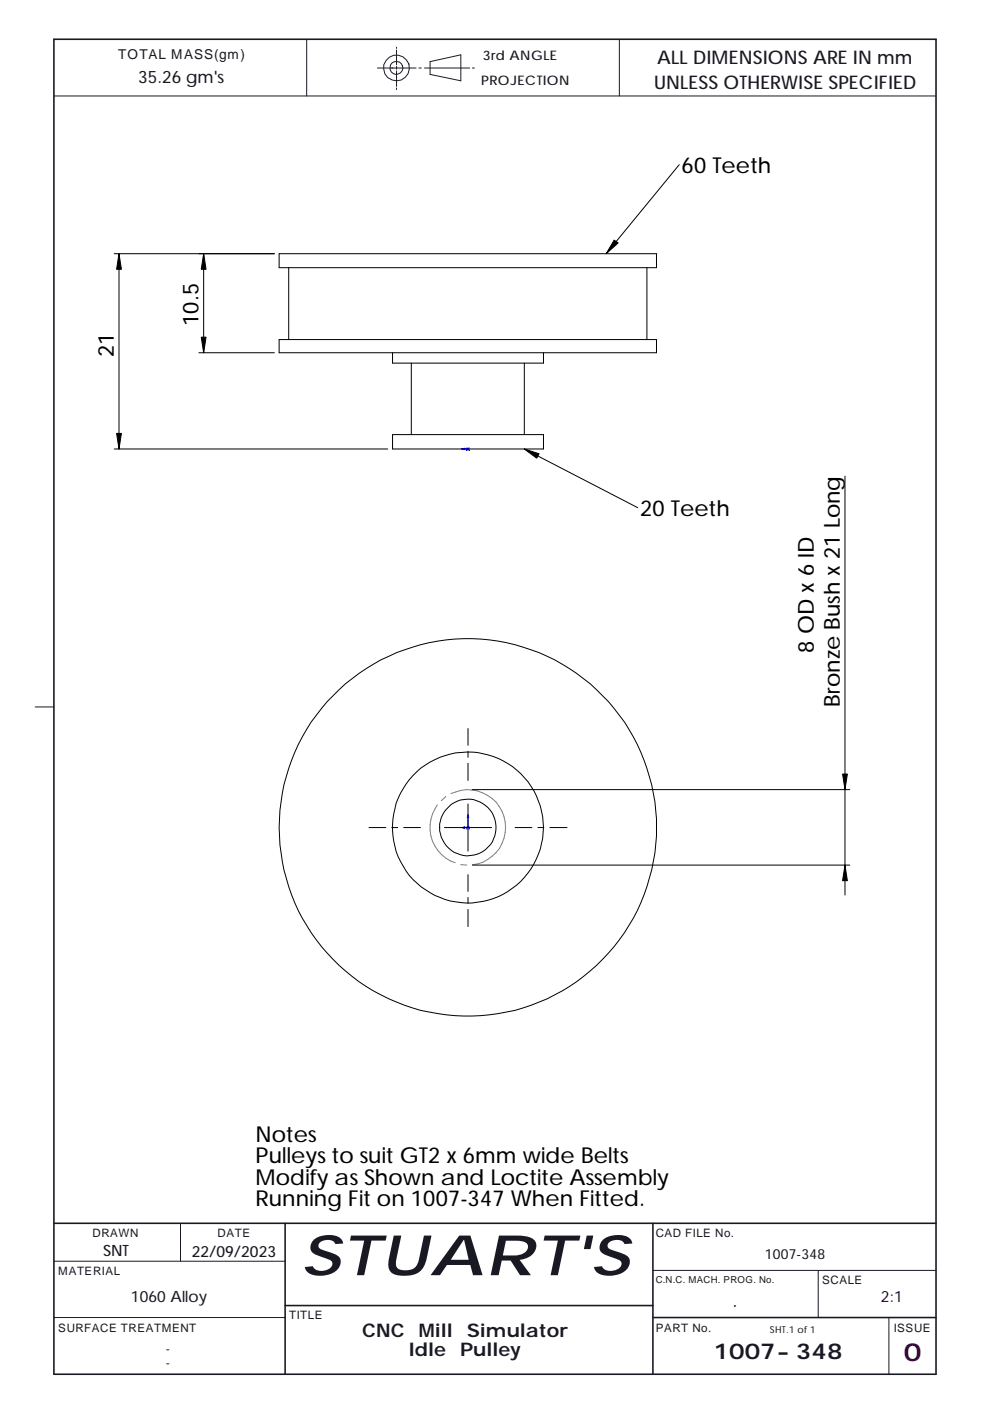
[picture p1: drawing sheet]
<svg xmlns="http://www.w3.org/2000/svg" width="210mm" height="297mm" viewBox="0 0 210 297" stroke-linecap="round" stroke-linejoin="round" font-family="sans-serif">
<g fill="none" stroke="#191924" stroke-width=".21">
<path d="M65 8.3v12M80 14.4h8.2M84.1 10v.3M84.1 10.6v3.1M84.1 14.1v.6M84.1 15v3.3M84.1 18.7v.3M88.8 14.4h.5M90 14.4h9.6M91.2 13.1l6.5-1.5v5.5l-6.5-1.3zM100.2 14.4h.4M131.3 8.3v12"/>
<path d="M11.4 20.3h187.1M7.5 149.9h3.9M38.3 259.4v8M11.4 279.3h49.1M11.4 267.4h49.1M138.4 269.4h60.1M173.5 269.4v9.9M188.5 279.3v12.1"/>
<circle cx="84" cy="14.4" r="1.38"/>
<circle cx="84.1" cy="14.4" r="2.73"/>
</g>
<path d="M11.4 8.3h187.1v283.1h-187.1zM11.4 259.4h187.1M60.5 259.4v32M138.4 259.4v32M60.5 276.8h77.9M138.4 279.3h60.1" fill="none" stroke="#191924" stroke-width=".34"/>
<g fill="none" stroke="#000" stroke-width=".21">
<path d="M144 34.9l-15.5 18.9M24.2 53.8h34M25.2 53.8v41.4M43.2 53.8v21M59.2 53.8h80v3h-80zM61.2 56.8v15.2M137.2 56.8v15.2M42.2 74.8h16M59.2 72h80v2.8h-80zM83.2 74.8v2.2h32v-2.2M87.2 77v15.1M111.2 77v15.1"/>
<path d="M24.2 95.2h58M83.2 92.1h32v3.1h-32zM111.2 95.2l24 12.4M179.2 101v88.8M99.2 154.5v3.5M99.2 159.3v1.3M78.2 175.5h3.6M83.1 175.5h1.2M85.6 175.5h3.6M94.2 175.5h10M99.2 161.8v3.7M99.2 170.5v10"/>
<path d="M100.2 167.4h80M109.2 175.5h3.6M114 175.5h1.3M116.6 175.5h3.6M99.2 185.4v3.6M99.2 190.3v1.2M99.2 192.8v3.7M100.2 183.4h80"/>
<circle cx="99.2" cy="175.5" r="40"/>
<circle cx="99.2" cy="175.4" r="6"/>
<circle cx="99.2" cy="175.4" r="16"/>
</g>
<path d="M92.7 170.6a8 8 0 0 0 3.8 12.3M94.5 168.9l-.9 .8M95.6 168.3a8 8 0 0 1 11.2 4.8 8 8 0 0 1-6.6 10.2M97.7 183.2l1.3 .2" fill="none" stroke="#808080" stroke-width=".21"/>
<g fill="#00f" stroke="#00f" stroke-width=".21">
<path d="M97.9 175.5l.7-.2v.3z" fill-rule="evenodd"/>
<path d="M99.2 172.7l.2 .7h-.3z" fill-rule="evenodd"/>
<path d="M97.9 95.2l.7-.2v.4z" fill-rule="evenodd"/>
</g>
<path d="M97.9 95.2h1.7M99 94.9l.6 .6M99.2 94.9v.6M99.5 94.9l-.6 .6M97.9 175.5h1.7M99 175.2l.6 .6M99.2 172.7v3.1M99.5 175.2l-.6 .6" fill="none" stroke="#00f" stroke-width=".21"/>
<g fill="#000" stroke="#000" stroke-width=".21">
<path d="M25.2 53.8l.5 3.3h-1z" fill-rule="evenodd"/>
<path d="M43.2 53.8l.5 3.3h-1z" fill-rule="evenodd"/>
<path d="M130.2 50.9l.9 .6-2.6 2.3z" fill-rule="evenodd"/>
<path d="M42.7 71.5h1l-.5 3.3z" fill-rule="evenodd"/>
<path d="M24.7 91.9h1l-.5 3.3z" fill-rule="evenodd"/>
<path d="M111.2 95.2l3.1 1-.5 .9z" fill-rule="evenodd"/>
<path d="M178.6 164.1h1.1l-.5 3.3z" fill-rule="evenodd"/>
<path d="M179.2 183.4l.5 3.3h-1.1z" fill-rule="evenodd"/>
</g>
<text font-size="11.9" fill="#191924" x="63.7" y="270.4">STUART'S</text>
<text font-size="5.3" fill="#400040" x="191.6" y="288.7">0</text>
<g font-size="4.7">
<text x="144.5" y="36.7">60 Teeth</text>
<text x="42.1" y="69.1" transform="rotate(-90 42.1 69.1)">10.5</text>
<text x="24.1" y="75.7" transform="rotate(-90 24.1 75.7)">21</text>
<text x="135.7" y="109.3">20 Teeth</text>
<text x="172.6" y="138.4" transform="rotate(-90 172.6 138.4)">8 OD x 6 ID</text>
<text x="178.1" y="149.9" transform="rotate(-90 178.1 149.9)">Bronze Bush x 21 Long</text>
<text x="54.2" y="242.1">Notes</text>
<text x="54.2" y="246.6">Pulleysto suit GT2 x 6mm wide Belts</text>
<text x="54.2" y="251.1">Modify asShown and Loctite Assembly</text>
<text x="54.2" y="255.6">Running Fit on 1007-347 When Fitted.</text>
</g>
<text font-size="4.7" fill="#191924" x="151.3" y="288.1">1007-348</text>
<g font-size="4" fill="#191924">
<text x="139.4" y="13.6">ALL DIMENSIONS ARE IN mm</text>
<text x="138.7" y="18.8">UNLESS OTHERWISE SPECIFIED</text>
<text x="155.3" y="277.1">.</text>
<text x="76.8" y="283.5">CNC</text>
<text x="86.7" y="287.5">Idle</text>
<text x="88.8" y="283.5">Mill</text>
<text x="97.5" y="287.5">Pulley</text>
<text x="99" y="283.5">Simulator</text>
</g>
<text font-size="3.6" fill="#191924" x="29.3" y="17.6">35.26 gm's</text>
<g font-size="3.3" fill="#191924">
<text x="21.8" y="266.4">SNT</text>
<text x="40.6" y="266.5">22/09/2023</text>
<text x="27.8" y="276">1060 Alloy</text>
</g>
<text font-size="3.3" fill="#400040" x="186.8" y="276">2:1</text>
<text font-size="3" fill="#191924" x="162.1" y="266.9">1007-348</text>
<text font-size="2.9" fill="#191924" x="25.1" y="12.6">TOTAL MASS(gm)</text>
<g font-size="2.8" fill="#191924">
<text x="102" y="18">PROJECTION</text>
<text x="102.4" y="12.7">3rd ANGLE</text>
</g>
<g font-size="2.7" fill="#191924">
<text x="35.1" y="286.8">-</text>
<text x="35.1" y="289.9">-</text>
</g>
<g font-size="2.5" fill="#191924">
<text x="19.6" y="262.2">DRAWN</text>
<text x="46.1" y="262.2">DATE</text>
<text x="139" y="262.2">CAD FILE No.</text>
<text x="12.4" y="270.3">MATERIAL</text>
<text x="174.3" y="272.3">SCALE</text>
<text x="61.3" y="279.7">TITLE</text>
<text x="12.4" y="282.3">SURFACE TREATMENT</text>
<text x="139" y="282.3">PART No.</text>
<text x="189.5" y="282.3">ISSUE</text>
</g>
<g font-size="2" fill="#191924">
<text x="139" y="272.1">C.N.C. MACH. PROG. No.</text>
<text x="163.2" y="282.6">SHT.1 of 1</text>
</g>
</svg>
